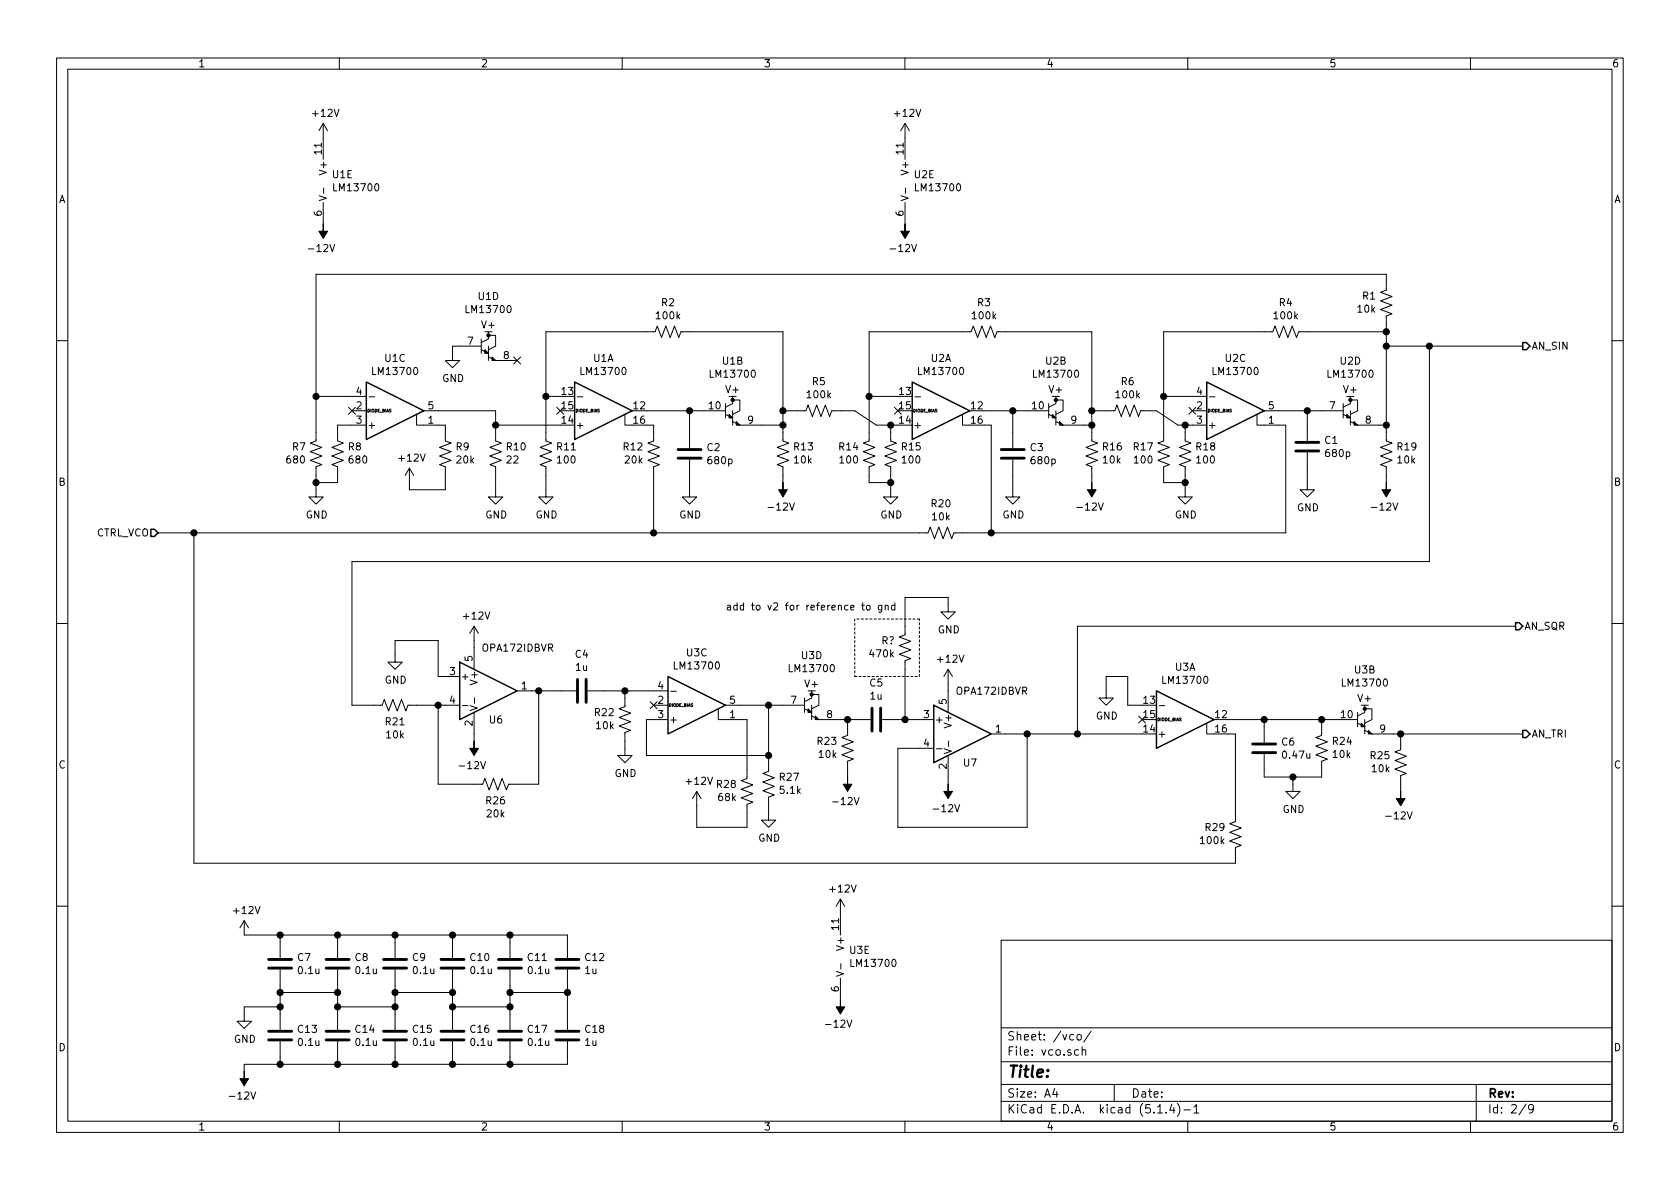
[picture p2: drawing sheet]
EESchema Schematic File Version 4
LIBS:synth-cache
EELAYER 30 0
EELAYER END
$Descr A4 11693 8268
encoding utf-8
Sheet 2 9
Title ""
Date ""
Rev ""
Comp ""
Comment1 ""
Comment2 ""
Comment3 ""
Comment4 ""
$EndDescr
$Comp
L Amplifier_Operational:LM13700 U?
U 1 1
P 4200 2850
AR Path="/5DB6D2AA" Ref="U?"  Part="1" 
AR Path="/5DB65292/5DB6D2AA" Ref="U1"  Part="1" 
F 0 "U1" H 4200 3217 50  0000 C CNN
F 1 "LM13700" H 4200 3126 50  0000 C CNN
F 2 "Package_SO:SOIC-16_3.9x9.9mm_P1.27mm" H 3900 2875 50  0001 C CNN
F 3 "http://www.ti.com/lit/ds/symlink/lm13700.pdf" H 3900 2875 50  0001 C CNN
	1    4200 2850
	1    0    0    -1  
$EndComp
$Comp
L Amplifier_Operational:LM13700 U?
U 2 1
P 5200 2850
AR Path="/5DB6D2B0" Ref="U?"  Part="2" 
AR Path="/5DB65292/5DB6D2B0" Ref="U1"  Part="2" 
F 0 "U1" H 5100 3198 50  0000 C CNN
F 1 "LM13700" H 5100 3107 50  0000 C CNN
F 2 "Package_SO:SOIC-16_3.9x9.9mm_P1.27mm" H 4900 2875 50  0001 C CNN
F 3 "http://www.ti.com/lit/ds/symlink/lm13700.pdf" H 4900 2875 50  0001 C CNN
	2    5200 2850
	1    0    0    -1  
$EndComp
$Comp
L Amplifier_Operational:LM13700 U?
U 3 1
P 2750 2850
AR Path="/5DB6D2B6" Ref="U?"  Part="3" 
AR Path="/5DB65292/5DB6D2B6" Ref="U1"  Part="3" 
F 0 "U1" H 2750 3217 50  0000 C CNN
F 1 "LM13700" H 2750 3126 50  0000 C CNN
F 2 "Package_SO:SOIC-16_3.9x9.9mm_P1.27mm" H 2450 2875 50  0001 C CNN
F 3 "http://www.ti.com/lit/ds/symlink/lm13700.pdf" H 2450 2875 50  0001 C CNN
	3    2750 2850
	1    0    0    -1  
$EndComp
$Comp
L Amplifier_Operational:LM13700 U?
U 5 1
P 2350 1250
AR Path="/5DB6D2C2" Ref="U?"  Part="5" 
AR Path="/5DB65292/5DB6D2C2" Ref="U1"  Part="5" 
F 0 "U1" H 2308 1296 50  0000 L CNN
F 1 "LM13700" H 2308 1205 50  0000 L CNN
F 2 "Package_SO:SOIC-16_3.9x9.9mm_P1.27mm" H 2050 1275 50  0001 C CNN
F 3 "http://www.ti.com/lit/ds/symlink/lm13700.pdf" H 2050 1275 50  0001 C CNN
	5    2350 1250
	1    0    0    -1  
$EndComp
$Comp
L Amplifier_Operational:LM13700 U?
U 1 1
P 6550 2850
AR Path="/5DB71424" Ref="U?"  Part="1" 
AR Path="/5DB65292/5DB71424" Ref="U2"  Part="1" 
F 0 "U2" H 6550 3217 50  0000 C CNN
F 1 "LM13700" H 6550 3126 50  0000 C CNN
F 2 "Package_SO:SOIC-16_3.9x9.9mm_P1.27mm" H 6250 2875 50  0001 C CNN
F 3 "http://www.ti.com/lit/ds/symlink/lm13700.pdf" H 6250 2875 50  0001 C CNN
	1    6550 2850
	1    0    0    -1  
$EndComp
$Comp
L Amplifier_Operational:LM13700 U?
U 2 1
P 7450 2850
AR Path="/5DB7142E" Ref="U?"  Part="2" 
AR Path="/5DB65292/5DB7142E" Ref="U2"  Part="2" 
F 0 "U2" H 7350 3198 50  0000 C CNN
F 1 "LM13700" H 7350 3107 50  0000 C CNN
F 2 "Package_SO:SOIC-16_3.9x9.9mm_P1.27mm" H 7150 2875 50  0001 C CNN
F 3 "http://www.ti.com/lit/ds/symlink/lm13700.pdf" H 7150 2875 50  0001 C CNN
	2    7450 2850
	1    0    0    -1  
$EndComp
$Comp
L Amplifier_Operational:LM13700 U?
U 3 1
P 8600 2850
AR Path="/5DB71438" Ref="U?"  Part="3" 
AR Path="/5DB65292/5DB71438" Ref="U2"  Part="3" 
F 0 "U2" H 8600 3217 50  0000 C CNN
F 1 "LM13700" H 8600 3126 50  0000 C CNN
F 2 "Package_SO:SOIC-16_3.9x9.9mm_P1.27mm" H 8300 2875 50  0001 C CNN
F 3 "http://www.ti.com/lit/ds/symlink/lm13700.pdf" H 8300 2875 50  0001 C CNN
	3    8600 2850
	1    0    0    -1  
$EndComp
$Comp
L Amplifier_Operational:LM13700 U?
U 4 1
P 9500 2850
AR Path="/5DB71442" Ref="U?"  Part="4" 
AR Path="/5DB65292/5DB71442" Ref="U2"  Part="4" 
F 0 "U2" H 9400 3198 50  0000 C CNN
F 1 "LM13700" H 9400 3107 50  0000 C CNN
F 2 "Package_SO:SOIC-16_3.9x9.9mm_P1.27mm" H 9200 2875 50  0001 C CNN
F 3 "http://www.ti.com/lit/ds/symlink/lm13700.pdf" H 9200 2875 50  0001 C CNN
	4    9500 2850
	1    0    0    -1  
$EndComp
$Comp
L Amplifier_Operational:LM13700 U?
U 5 1
P 6400 1250
AR Path="/5DB7144C" Ref="U?"  Part="5" 
AR Path="/5DB65292/5DB7144C" Ref="U2"  Part="5" 
F 0 "U2" H 6358 1296 50  0000 L CNN
F 1 "LM13700" H 6358 1205 50  0000 L CNN
F 2 "Package_SO:SOIC-16_3.9x9.9mm_P1.27mm" H 6100 1275 50  0001 C CNN
F 3 "http://www.ti.com/lit/ds/symlink/lm13700.pdf" H 6100 1275 50  0001 C CNN
	5    6400 1250
	1    0    0    -1  
$EndComp
$Comp
L Device:R_US R7
U 1 1
P 2200 3150
F 0 "R7" H 2133 3104 50  0000 R CNN
F 1 "680" H 2133 3195 50  0000 R CNN
F 2 "Resistor_SMD:R_0603_1608Metric_Pad1.05x0.95mm_HandSolder" V 2240 3140 50  0001 C CNN
F 3 "~" H 2200 3150 50  0001 C CNN
	1    2200 3150
	1    0    0    1   
$EndComp
$Comp
L Device:R_US R8
U 1 1
P 2350 3150
F 0 "R8" H 2282 3104 50  0000 R CNN
F 1 "680" H 2282 3195 50  0000 R CNN
F 2 "Resistor_SMD:R_0603_1608Metric_Pad1.05x0.95mm_HandSolder" V 2390 3140 50  0001 C CNN
F 3 "~" H 2350 3150 50  0001 C CNN
	1    2350 3150
	-1   0    0    1   
$EndComp
$Comp
L power:GND #PWR0109
U 1 1
P 2200 3400
F 0 "#PWR0109" H 2200 3150 50  0001 C CNN
F 1 "GND" H 2205 3227 50  0000 C CNN
F 2 "" H 2200 3400 50  0001 C CNN
F 3 "" H 2200 3400 50  0001 C CNN
	1    2200 3400
	1    0    0    -1  
$EndComp
Wire Wire Line
	2200 3400 2200 3350
Wire Wire Line
	2350 3300 2350 3350
Wire Wire Line
	2350 3350 2200 3350
Connection ~ 2200 3350
Wire Wire Line
	2200 3350 2200 3300
Wire Wire Line
	2350 3000 2350 2950
Wire Wire Line
	2350 2950 2450 2950
Wire Wire Line
	2200 3000 2200 2750
Wire Wire Line
	2200 2750 2450 2750
$Comp
L power:+12V #PWR0110
U 1 1
P 2850 3350
F 0 "#PWR0110" H 2850 3200 50  0001 C CNN
F 1 "+12V" H 2865 3523 50  0000 C CNN
F 2 "" H 2850 3350 50  0001 C CNN
F 3 "" H 2850 3350 50  0001 C CNN
	1    2850 3350
	1    0    0    -1  
$EndComp
$Comp
L power:-12V #PWR0111
U 1 1
P 2250 1550
F 0 "#PWR0111" H 2250 1650 50  0001 C CNN
F 1 "-12V" H 2265 1723 50  0000 C CNN
F 2 "" H 2250 1550 50  0001 C CNN
F 3 "" H 2250 1550 50  0001 C CNN
	1    2250 1550
	-1   0    0    1   
$EndComp
$Comp
L Device:R_US R9
U 1 1
P 3100 3150
F 0 "R9" H 3032 3104 50  0000 R CNN
F 1 "20k" H 3032 3195 50  0000 R CNN
F 2 "Resistor_SMD:R_0603_1608Metric_Pad1.05x0.95mm_HandSolder" V 3140 3140 50  0001 C CNN
F 3 "~" H 3100 3150 50  0001 C CNN
	1    3100 3150
	-1   0    0    1   
$EndComp
Wire Wire Line
	3050 2950 3100 2950
Wire Wire Line
	3100 2950 3100 3000
Wire Wire Line
	3100 3300 3100 3400
Wire Wire Line
	3100 3400 2850 3400
Wire Wire Line
	2850 3400 2850 3350
NoConn ~ 3600 2500
$Comp
L power:+12V #PWR0112
U 1 1
P 2250 950
F 0 "#PWR0112" H 2250 800 50  0001 C CNN
F 1 "+12V" H 2265 1123 50  0000 C CNN
F 2 "" H 2250 950 50  0001 C CNN
F 3 "" H 2250 950 50  0001 C CNN
	1    2250 950 
	1    0    0    -1  
$EndComp
Wire Wire Line
	3050 2850 3450 2850
Wire Wire Line
	3450 2850 3450 2950
Wire Wire Line
	3450 2950 3900 2950
$Comp
L Device:R_US R10
U 1 1
P 3450 3150
F 0 "R10" H 3382 3104 50  0000 R CNN
F 1 "22" H 3382 3195 50  0000 R CNN
F 2 "Resistor_SMD:R_0603_1608Metric_Pad1.05x0.95mm_HandSolder" V 3490 3140 50  0001 C CNN
F 3 "~" H 3450 3150 50  0001 C CNN
	1    3450 3150
	-1   0    0    1   
$EndComp
Wire Wire Line
	3450 3000 3450 2950
Connection ~ 3450 2950
$Comp
L power:GND #PWR0113
U 1 1
P 3450 3400
F 0 "#PWR0113" H 3450 3150 50  0001 C CNN
F 1 "GND" H 3455 3227 50  0000 C CNN
F 2 "" H 3450 3400 50  0001 C CNN
F 3 "" H 3450 3400 50  0001 C CNN
	1    3450 3400
	1    0    0    -1  
$EndComp
Wire Wire Line
	3450 3300 3450 3400
$Comp
L Device:R_US R2
U 1 1
P 4650 2300
F 0 "R2" V 4445 2300 50  0000 C CNN
F 1 "100k" V 4536 2300 50  0000 C CNN
F 2 "Resistor_SMD:R_0603_1608Metric_Pad1.05x0.95mm_HandSolder" V 4690 2290 50  0001 C CNN
F 3 "~" H 4650 2300 50  0001 C CNN
	1    4650 2300
	0    1    1    0   
$EndComp
Wire Wire Line
	4500 2300 3800 2300
Wire Wire Line
	3800 2300 3800 2750
Wire Wire Line
	3800 2750 3900 2750
Wire Wire Line
	3800 2750 3800 3000
Connection ~ 3800 2750
$Comp
L power:GND #PWR0114
U 1 1
P 3800 3400
F 0 "#PWR0114" H 3800 3150 50  0001 C CNN
F 1 "GND" H 3805 3227 50  0000 C CNN
F 2 "" H 3800 3400 50  0001 C CNN
F 3 "" H 3800 3400 50  0001 C CNN
	1    3800 3400
	1    0    0    -1  
$EndComp
Wire Wire Line
	3800 3300 3800 3400
$Comp
L Device:R_US R11
U 1 1
P 3800 3150
F 0 "R11" H 3732 3104 50  0000 R CNN
F 1 "100" H 3732 3195 50  0000 R CNN
F 2 "Resistor_SMD:R_0603_1608Metric_Pad1.05x0.95mm_HandSolder" V 3840 3140 50  0001 C CNN
F 3 "~" H 3800 3150 50  0001 C CNN
	1    3800 3150
	-1   0    0    1   
$EndComp
Text HLabel 1100 3700 0    50   Input ~ 0
CTRL_VCO
Wire Wire Line
	1100 3700 1350 3700
Wire Wire Line
	4550 3700 4550 3300
$Comp
L Device:R_US R12
U 1 1
P 4550 3150
F 0 "R12" H 4482 3104 50  0000 R CNN
F 1 "20k" H 4482 3195 50  0000 R CNN
F 2 "Resistor_SMD:R_0603_1608Metric_Pad1.05x0.95mm_HandSolder" V 4590 3140 50  0001 C CNN
F 3 "~" H 4550 3150 50  0001 C CNN
	1    4550 3150
	1    0    0    1   
$EndComp
Wire Wire Line
	4550 3000 4550 2950
Wire Wire Line
	4550 2950 4500 2950
Wire Wire Line
	4500 2850 4800 2850
$Comp
L Device:C C2
U 1 1
P 4800 3150
F 0 "C2" H 4915 3196 50  0000 L CNN
F 1 "680p" H 4915 3105 50  0000 L CNN
F 2 "Capacitor_SMD:C_0603_1608Metric_Pad1.05x0.95mm_HandSolder" H 4838 3000 50  0001 C CNN
F 3 "~" H 4800 3150 50  0001 C CNN
	1    4800 3150
	1    0    0    -1  
$EndComp
Wire Wire Line
	4800 3000 4800 2850
Connection ~ 4800 2850
Wire Wire Line
	4800 2850 4900 2850
$Comp
L power:GND #PWR0115
U 1 1
P 4800 3400
F 0 "#PWR0115" H 4800 3150 50  0001 C CNN
F 1 "GND" H 4805 3227 50  0000 C CNN
F 2 "" H 4800 3400 50  0001 C CNN
F 3 "" H 4800 3400 50  0001 C CNN
	1    4800 3400
	1    0    0    -1  
$EndComp
Wire Wire Line
	4800 3300 4800 3400
Wire Wire Line
	4800 2300 5450 2300
Wire Wire Line
	5450 2300 5450 2850
Wire Wire Line
	5450 2950 5300 2950
$Comp
L Device:R_US R13
U 1 1
P 5450 3150
F 0 "R13" H 5382 3104 50  0000 R CNN
F 1 "10k" H 5382 3195 50  0000 R CNN
F 2 "Resistor_SMD:R_0603_1608Metric_Pad1.05x0.95mm_HandSolder" V 5490 3140 50  0001 C CNN
F 3 "~" H 5450 3150 50  0001 C CNN
	1    5450 3150
	-1   0    0    1   
$EndComp
$Comp
L power:-12V #PWR0116
U 1 1
P 5450 3350
F 0 "#PWR0116" H 5450 3450 50  0001 C CNN
F 1 "-12V" H 5465 3523 50  0000 C CNN
F 2 "" H 5450 3350 50  0001 C CNN
F 3 "" H 5450 3350 50  0001 C CNN
	1    5450 3350
	-1   0    0    1   
$EndComp
Wire Wire Line
	5450 3000 5450 2950
Connection ~ 5450 2950
Wire Wire Line
	5450 3350 5450 3300
$Comp
L power:GND #PWR0117
U 1 1
P 6200 3400
F 0 "#PWR0117" H 6200 3150 50  0001 C CNN
F 1 "GND" H 6205 3227 50  0000 C CNN
F 2 "" H 6200 3400 50  0001 C CNN
F 3 "" H 6200 3400 50  0001 C CNN
	1    6200 3400
	1    0    0    -1  
$EndComp
Wire Wire Line
	6200 3300 6200 3350
$Comp
L Device:R_US R15
U 1 1
P 6200 3150
F 0 "R15" H 6132 3104 50  0000 R CNN
F 1 "100" H 6132 3195 50  0000 R CNN
F 2 "Resistor_SMD:R_0603_1608Metric_Pad1.05x0.95mm_HandSolder" V 6240 3140 50  0001 C CNN
F 3 "~" H 6200 3150 50  0001 C CNN
	1    6200 3150
	-1   0    0    1   
$EndComp
$Comp
L Device:R_US R14
U 1 1
P 6050 3150
F 0 "R14" H 5983 3104 50  0000 R CNN
F 1 "100" H 5983 3195 50  0000 R CNN
F 2 "Resistor_SMD:R_0603_1608Metric_Pad1.05x0.95mm_HandSolder" V 6090 3140 50  0001 C CNN
F 3 "~" H 6050 3150 50  0001 C CNN
	1    6050 3150
	1    0    0    1   
$EndComp
Wire Wire Line
	6050 3300 6050 3350
Wire Wire Line
	6050 3350 6200 3350
Connection ~ 6200 3350
Wire Wire Line
	6200 3350 6200 3400
$Comp
L Device:R_US R5
U 1 1
P 5700 2850
F 0 "R5" V 5495 2850 50  0000 C CNN
F 1 "100k" V 5586 2850 50  0000 C CNN
F 2 "Resistor_SMD:R_0603_1608Metric_Pad1.05x0.95mm_HandSolder" V 5740 2840 50  0001 C CNN
F 3 "~" H 5700 2850 50  0001 C CNN
	1    5700 2850
	0    1    1    0   
$EndComp
Wire Wire Line
	5550 2850 5450 2850
Connection ~ 5450 2850
Wire Wire Line
	5450 2850 5450 2950
Wire Wire Line
	5850 2850 5950 2850
Wire Wire Line
	5950 2850 6100 2950
Wire Wire Line
	6100 2950 6200 2950
Wire Wire Line
	6050 3000 6050 2750
Wire Wire Line
	6050 2750 6250 2750
$Comp
L Device:R_US R20
U 1 1
P 6550 3700
F 0 "R20" V 6345 3700 50  0000 C CNN
F 1 "10k" V 6436 3700 50  0000 C CNN
F 2 "Resistor_SMD:R_0603_1608Metric_Pad1.05x0.95mm_HandSolder" V 6590 3690 50  0001 C CNN
F 3 "~" H 6550 3700 50  0001 C CNN
	1    6550 3700
	0    1    1    0   
$EndComp
Wire Wire Line
	4550 3700 6400 3700
Connection ~ 4550 3700
Wire Wire Line
	6700 3700 6900 3700
Wire Wire Line
	6900 3700 6900 2950
Wire Wire Line
	6900 2950 6850 2950
$Comp
L Device:R_US R3
U 1 1
P 6850 2300
F 0 "R3" V 6645 2300 50  0000 C CNN
F 1 "100k" V 6736 2300 50  0000 C CNN
F 2 "Resistor_SMD:R_0603_1608Metric_Pad1.05x0.95mm_HandSolder" V 6890 2290 50  0001 C CNN
F 3 "~" H 6850 2300 50  0001 C CNN
	1    6850 2300
	0    1    1    0   
$EndComp
Wire Wire Line
	6700 2300 6050 2300
Wire Wire Line
	6050 2300 6050 2750
Connection ~ 6050 2750
$Comp
L Device:C C3
U 1 1
P 7050 3150
F 0 "C3" H 7165 3196 50  0000 L CNN
F 1 "680p" H 7165 3105 50  0000 L CNN
F 2 "Capacitor_SMD:C_0603_1608Metric_Pad1.05x0.95mm_HandSolder" H 7088 3000 50  0001 C CNN
F 3 "~" H 7050 3150 50  0001 C CNN
	1    7050 3150
	1    0    0    -1  
$EndComp
$Comp
L power:GND #PWR0118
U 1 1
P 7050 3400
F 0 "#PWR0118" H 7050 3150 50  0001 C CNN
F 1 "GND" H 7055 3227 50  0000 C CNN
F 2 "" H 7050 3400 50  0001 C CNN
F 3 "" H 7050 3400 50  0001 C CNN
	1    7050 3400
	1    0    0    -1  
$EndComp
Wire Wire Line
	7050 3300 7050 3400
Wire Wire Line
	6850 2850 7050 2850
Wire Wire Line
	7050 3000 7050 2850
Connection ~ 7050 2850
Wire Wire Line
	7050 2850 7150 2850
$Comp
L Device:R_US R16
U 1 1
P 7600 3150
F 0 "R16" H 7532 3104 50  0000 R CNN
F 1 "10k" H 7532 3195 50  0000 R CNN
F 2 "Resistor_SMD:R_0603_1608Metric_Pad1.05x0.95mm_HandSolder" V 7640 3140 50  0001 C CNN
F 3 "~" H 7600 3150 50  0001 C CNN
	1    7600 3150
	-1   0    0    1   
$EndComp
$Comp
L power:-12V #PWR0119
U 1 1
P 7600 3350
F 0 "#PWR0119" H 7600 3450 50  0001 C CNN
F 1 "-12V" H 7615 3523 50  0000 C CNN
F 2 "" H 7600 3350 50  0001 C CNN
F 3 "" H 7600 3350 50  0001 C CNN
	1    7600 3350
	-1   0    0    1   
$EndComp
Wire Wire Line
	7600 3350 7600 3300
Wire Wire Line
	7550 2950 7600 2950
Wire Wire Line
	7600 2950 7600 3000
Wire Wire Line
	7000 2300 7600 2300
Wire Wire Line
	7600 2300 7600 2850
Connection ~ 7600 2950
$Comp
L power:GND #PWR0120
U 1 1
P 8250 3400
F 0 "#PWR0120" H 8250 3150 50  0001 C CNN
F 1 "GND" H 8255 3227 50  0000 C CNN
F 2 "" H 8250 3400 50  0001 C CNN
F 3 "" H 8250 3400 50  0001 C CNN
	1    8250 3400
	1    0    0    -1  
$EndComp
Wire Wire Line
	8250 3300 8250 3350
$Comp
L Device:R_US R18
U 1 1
P 8250 3150
F 0 "R18" H 8182 3104 50  0000 R CNN
F 1 "100" H 8182 3195 50  0000 R CNN
F 2 "Resistor_SMD:R_0603_1608Metric_Pad1.05x0.95mm_HandSolder" V 8290 3140 50  0001 C CNN
F 3 "~" H 8250 3150 50  0001 C CNN
	1    8250 3150
	-1   0    0    1   
$EndComp
$Comp
L Device:R_US R17
U 1 1
P 8100 3150
F 0 "R17" H 8033 3104 50  0000 R CNN
F 1 "100" H 8033 3195 50  0000 R CNN
F 2 "Resistor_SMD:R_0603_1608Metric_Pad1.05x0.95mm_HandSolder" V 8140 3140 50  0001 C CNN
F 3 "~" H 8100 3150 50  0001 C CNN
	1    8100 3150
	1    0    0    1   
$EndComp
Wire Wire Line
	8100 3300 8100 3350
Wire Wire Line
	8100 3350 8250 3350
Connection ~ 8250 3350
Wire Wire Line
	8250 3350 8250 3400
$Comp
L Device:R_US R6
U 1 1
P 7850 2850
F 0 "R6" V 7645 2850 50  0000 C CNN
F 1 "100k" V 7736 2850 50  0000 C CNN
F 2 "Resistor_SMD:R_0603_1608Metric_Pad1.05x0.95mm_HandSolder" V 7890 2840 50  0001 C CNN
F 3 "~" H 7850 2850 50  0001 C CNN
	1    7850 2850
	0    1    1    0   
$EndComp
Wire Wire Line
	7700 2850 7600 2850
Connection ~ 7600 2850
Wire Wire Line
	7600 2850 7600 2950
Wire Wire Line
	6200 3000 6200 2950
Connection ~ 6200 2950
Wire Wire Line
	6200 2950 6250 2950
Wire Wire Line
	8000 2850 8050 2850
Wire Wire Line
	8050 2850 8200 2950
Wire Wire Line
	8200 2950 8250 2950
Wire Wire Line
	8250 3000 8250 2950
Connection ~ 8250 2950
Wire Wire Line
	8250 2950 8300 2950
Wire Wire Line
	8100 3000 8100 2750
Wire Wire Line
	8100 2750 8300 2750
Wire Wire Line
	6900 3700 8950 3700
Wire Wire Line
	8950 3700 8950 2950
Wire Wire Line
	8950 2950 8900 2950
Connection ~ 6900 3700
$Comp
L Device:R_US R19
U 1 1
P 9650 3150
F 0 "R19" H 9582 3104 50  0000 R CNN
F 1 "10k" H 9582 3195 50  0000 R CNN
F 2 "Resistor_SMD:R_0603_1608Metric_Pad1.05x0.95mm_HandSolder" V 9690 3140 50  0001 C CNN
F 3 "~" H 9650 3150 50  0001 C CNN
	1    9650 3150
	-1   0    0    1   
$EndComp
$Comp
L power:-12V #PWR0121
U 1 1
P 9650 3350
F 0 "#PWR0121" H 9650 3450 50  0001 C CNN
F 1 "-12V" H 9665 3523 50  0000 C CNN
F 2 "" H 9650 3350 50  0001 C CNN
F 3 "" H 9650 3350 50  0001 C CNN
	1    9650 3350
	-1   0    0    1   
$EndComp
Wire Wire Line
	9650 3350 9650 3300
$Comp
L Device:C C1
U 1 1
P 9100 3100
F 0 "C1" H 9215 3146 50  0000 L CNN
F 1 "680p" H 9215 3055 50  0000 L CNN
F 2 "Capacitor_SMD:C_0603_1608Metric_Pad1.05x0.95mm_HandSolder" H 9138 2950 50  0001 C CNN
F 3 "~" H 9100 3100 50  0001 C CNN
	1    9100 3100
	1    0    0    -1  
$EndComp
$Comp
L power:GND #PWR0122
U 1 1
P 9100 3350
F 0 "#PWR0122" H 9100 3100 50  0001 C CNN
F 1 "GND" H 9105 3177 50  0000 C CNN
F 2 "" H 9100 3350 50  0001 C CNN
F 3 "" H 9100 3350 50  0001 C CNN
	1    9100 3350
	1    0    0    -1  
$EndComp
Wire Wire Line
	9100 3250 9100 3350
Wire Wire Line
	8900 2850 9100 2850
Connection ~ 9100 2850
Wire Wire Line
	9100 2850 9200 2850
Wire Wire Line
	9100 2850 9100 2950
Wire Wire Line
	9650 3000 9650 2950
Wire Wire Line
	9650 2950 9600 2950
$Comp
L Device:R_US R4
U 1 1
P 8950 2300
F 0 "R4" V 8745 2300 50  0000 C CNN
F 1 "100k" V 8836 2300 50  0000 C CNN
F 2 "Resistor_SMD:R_0603_1608Metric_Pad1.05x0.95mm_HandSolder" V 8990 2290 50  0001 C CNN
F 3 "~" H 8950 2300 50  0001 C CNN
	1    8950 2300
	0    1    1    0   
$EndComp
Wire Wire Line
	8100 2750 8100 2300
Wire Wire Line
	8100 2300 8800 2300
Connection ~ 8100 2750
Wire Wire Line
	9100 2300 9650 2300
Wire Wire Line
	9650 2300 9650 2400
Connection ~ 9650 2950
Connection ~ 2200 2750
$Comp
L Device:R_US R1
U 1 1
P 9650 2100
F 0 "R1" H 9582 2054 50  0000 R CNN
F 1 "10k" H 9582 2145 50  0000 R CNN
F 2 "Resistor_SMD:R_0603_1608Metric_Pad1.05x0.95mm_HandSolder" V 9690 2090 50  0001 C CNN
F 3 "~" H 9650 2100 50  0001 C CNN
	1    9650 2100
	1    0    0    1   
$EndComp
$Comp
L power:+12V #PWR0123
U 1 1
P 6300 950
F 0 "#PWR0123" H 6300 800 50  0001 C CNN
F 1 "+12V" H 6315 1123 50  0000 C CNN
F 2 "" H 6300 950 50  0001 C CNN
F 3 "" H 6300 950 50  0001 C CNN
	1    6300 950 
	1    0    0    -1  
$EndComp
$Comp
L power:-12V #PWR0124
U 1 1
P 6300 1550
F 0 "#PWR0124" H 6300 1650 50  0001 C CNN
F 1 "-12V" H 6315 1723 50  0000 C CNN
F 2 "" H 6300 1550 50  0001 C CNN
F 3 "" H 6300 1550 50  0001 C CNN
	1    6300 1550
	-1   0    0    1   
$EndComp
Text HLabel 10600 2400 2    50   Output ~ 0
AN_SIN
Wire Wire Line
	9650 2250 9650 2300
Connection ~ 9650 2300
Wire Wire Line
	9650 1950 9650 1900
Wire Wire Line
	9650 1900 2200 1900
Wire Wire Line
	2200 1900 2200 2750
$Comp
L Amplifier_Operational:LM13700 U?
U 4 1
P 3500 2400
AR Path="/5DB6D2BC" Ref="U?"  Part="4" 
AR Path="/5DB65292/5DB6D2BC" Ref="U1"  Part="4" 
F 0 "U1" H 3400 2748 50  0000 C CNN
F 1 "LM13700" H 3400 2657 50  0000 C CNN
F 2 "Package_SO:SOIC-16_3.9x9.9mm_P1.27mm" H 3200 2425 50  0001 C CNN
F 3 "http://www.ti.com/lit/ds/symlink/lm13700.pdf" H 3200 2425 50  0001 C CNN
	4    3500 2400
	1    0    0    -1  
$EndComp
$Comp
L power:GND #PWR0125
U 1 1
P 3150 2450
F 0 "#PWR0125" H 3150 2200 50  0001 C CNN
F 1 "GND" H 3155 2277 50  0000 C CNN
F 2 "" H 3150 2450 50  0001 C CNN
F 3 "" H 3150 2450 50  0001 C CNN
	1    3150 2450
	1    0    0    -1  
$EndComp
Wire Wire Line
	3200 2400 3150 2400
Wire Wire Line
	3150 2400 3150 2450
Connection ~ 9650 2400
Wire Wire Line
	9650 2400 9650 2950
Wire Wire Line
	9950 2400 9950 3900
Wire Wire Line
	9950 3900 2450 3900
Wire Wire Line
	2450 3900 2450 4900
Wire Wire Line
	9950 2400 9650 2400
$Comp
L opa172idbvr:OPA172IDBVR U6
U 1 1
P 3400 4800
F 0 "U6" H 3400 4600 50  0000 L CNN
F 1 "OPA172IDBVR" H 3350 5100 50  0000 L CNN
F 2 "Package_TO_SOT_SMD:SOT-23-5" H 3300 4600 50  0001 L CNN
F 3 "http://ww1.microchip.com/downloads/en/DeviceDoc/22141b.pdf" H 3400 5000 50  0001 C CNN
	1    3400 4800
	1    0    0    -1  
$EndComp
Wire Wire Line
	3100 4900 3050 4900
$Comp
L power:-12V #PWR0126
U 1 1
P 3300 5150
F 0 "#PWR0126" H 3300 5250 50  0001 C CNN
F 1 "-12V" H 3315 5323 50  0000 C CNN
F 2 "" H 3300 5150 50  0001 C CNN
F 3 "" H 3300 5150 50  0001 C CNN
	1    3300 5150
	-1   0    0    1   
$EndComp
Wire Wire Line
	3300 5100 3300 5150
$Comp
L power:+12V #PWR0127
U 1 1
P 3300 4450
F 0 "#PWR0127" H 3300 4300 50  0001 C CNN
F 1 "+12V" H 3315 4623 50  0000 C CNN
F 2 "" H 3300 4450 50  0001 C CNN
F 3 "" H 3300 4450 50  0001 C CNN
	1    3300 4450
	1    0    0    -1  
$EndComp
Wire Wire Line
	3300 4500 3300 4450
Wire Wire Line
	3700 4800 3750 4800
$Comp
L Device:R_US R21
U 1 1
P 2750 4900
F 0 "R21" V 2863 4900 50  0000 C CNN
F 1 "10k" V 2954 4900 50  0000 C CNN
F 2 "Resistor_SMD:R_0603_1608Metric_Pad1.05x0.95mm_HandSolder" V 2790 4890 50  0001 C CNN
F 3 "~" H 2750 4900 50  0001 C CNN
	1    2750 4900
	0    1    1    0   
$EndComp
$Comp
L Device:R_US R26
U 1 1
P 3450 5450
F 0 "R26" V 3563 5450 50  0000 C CNN
F 1 "20k" V 3654 5450 50  0000 C CNN
F 2 "Resistor_SMD:R_0603_1608Metric_Pad1.05x0.95mm_HandSolder" V 3490 5440 50  0001 C CNN
F 3 "~" H 3450 5450 50  0001 C CNN
	1    3450 5450
	0    1    1    0   
$EndComp
Wire Wire Line
	2450 4900 2600 4900
Wire Wire Line
	3050 4900 3050 5450
Wire Wire Line
	3050 5450 3300 5450
Wire Wire Line
	3750 5450 3750 4800
Wire Wire Line
	2900 4900 3050 4900
Connection ~ 3050 4900
Wire Wire Line
	3600 5450 3750 5450
$Comp
L power:GND #PWR0128
U 1 1
P 2750 4550
F 0 "#PWR0128" H 2750 4300 50  0001 C CNN
F 1 "GND" H 2755 4377 50  0000 C CNN
F 2 "" H 2750 4550 50  0001 C CNN
F 3 "" H 2750 4550 50  0001 C CNN
	1    2750 4550
	1    0    0    -1  
$EndComp
Wire Wire Line
	2750 4550 2750 4450
Wire Wire Line
	2750 4450 3050 4450
Wire Wire Line
	3050 4450 3050 4700
Wire Wire Line
	3050 4700 3100 4700
Wire Wire Line
	10600 2400 9950 2400
Connection ~ 9950 2400
$Comp
L Amplifier_Operational:LM13700 U?
U 1 1
P 8250 5000
AR Path="/5DD5526A" Ref="U?"  Part="1" 
AR Path="/5DB65292/5DD5526A" Ref="U3"  Part="1" 
F 0 "U3" H 8250 5367 50  0000 C CNN
F 1 "LM13700" H 8250 5276 50  0000 C CNN
F 2 "Package_SO:SOIC-16_3.9x9.9mm_P1.27mm" H 7950 5025 50  0001 C CNN
F 3 "http://www.ti.com/lit/ds/symlink/lm13700.pdf" H 7950 5025 50  0001 C CNN
	1    8250 5000
	1    0    0    -1  
$EndComp
$Comp
L Amplifier_Operational:LM13700 U?
U 2 1
P 9600 5000
AR Path="/5DD55274" Ref="U?"  Part="2" 
AR Path="/5DB65292/5DD55274" Ref="U3"  Part="2" 
F 0 "U3" H 9500 5348 50  0000 C CNN
F 1 "LM13700" H 9500 5257 50  0000 C CNN
F 2 "Package_SO:SOIC-16_3.9x9.9mm_P1.27mm" H 9300 5025 50  0001 C CNN
F 3 "http://www.ti.com/lit/ds/symlink/lm13700.pdf" H 9300 5025 50  0001 C CNN
	2    9600 5000
	1    0    0    -1  
$EndComp
$Comp
L Amplifier_Operational:LM13700 U?
U 3 1
P 4850 4900
AR Path="/5DD5527E" Ref="U?"  Part="3" 
AR Path="/5DB65292/5DD5527E" Ref="U3"  Part="3" 
F 0 "U3" H 4850 5267 50  0000 C CNN
F 1 "LM13700" H 4850 5176 50  0000 C CNN
F 2 "Package_SO:SOIC-16_3.9x9.9mm_P1.27mm" H 4550 4925 50  0001 C CNN
F 3 "http://www.ti.com/lit/ds/symlink/lm13700.pdf" H 4550 4925 50  0001 C CNN
	3    4850 4900
	1    0    0    -1  
$EndComp
$Comp
L Amplifier_Operational:LM13700 U?
U 4 1
P 5750 4900
AR Path="/5DD5530A" Ref="U?"  Part="4" 
AR Path="/5DB65292/5DD5530A" Ref="U3"  Part="4" 
F 0 "U3" H 5650 5248 50  0000 C CNN
F 1 "LM13700" H 5650 5157 50  0000 C CNN
F 2 "Package_SO:SOIC-16_3.9x9.9mm_P1.27mm" H 5450 4925 50  0001 C CNN
F 3 "http://www.ti.com/lit/ds/symlink/lm13700.pdf" H 5450 4925 50  0001 C CNN
	4    5750 4900
	1    0    0    -1  
$EndComp
$Comp
L Amplifier_Operational:LM13700 U?
U 5 1
P 5950 6650
AR Path="/5DD98F10" Ref="U?"  Part="5" 
AR Path="/5DB65292/5DD98F10" Ref="U3"  Part="5" 
F 0 "U3" H 5908 6696 50  0000 L CNN
F 1 "LM13700" H 5908 6605 50  0000 L CNN
F 2 "Package_SO:SOIC-16_3.9x9.9mm_P1.27mm" H 5650 6675 50  0001 C CNN
F 3 "http://www.ti.com/lit/ds/symlink/lm13700.pdf" H 5650 6675 50  0001 C CNN
	5    5950 6650
	1    0    0    -1  
$EndComp
$Comp
L power:+12V #PWR0129
U 1 1
P 5850 6350
F 0 "#PWR0129" H 5850 6200 50  0001 C CNN
F 1 "+12V" H 5865 6523 50  0000 C CNN
F 2 "" H 5850 6350 50  0001 C CNN
F 3 "" H 5850 6350 50  0001 C CNN
	1    5850 6350
	1    0    0    -1  
$EndComp
$Comp
L power:-12V #PWR0130
U 1 1
P 5850 6950
F 0 "#PWR0130" H 5850 7050 50  0001 C CNN
F 1 "-12V" H 5865 7123 50  0000 C CNN
F 2 "" H 5850 6950 50  0001 C CNN
F 3 "" H 5850 6950 50  0001 C CNN
	1    5850 6950
	-1   0    0    1   
$EndComp
$Comp
L Device:R_US R22
U 1 1
P 4350 5000
F 0 "R22" H 4282 4954 50  0000 R CNN
F 1 "10k" H 4282 5045 50  0000 R CNN
F 2 "Resistor_SMD:R_0603_1608Metric_Pad1.05x0.95mm_HandSolder" V 4390 4990 50  0001 C CNN
F 3 "~" H 4350 5000 50  0001 C CNN
	1    4350 5000
	1    0    0    1   
$EndComp
Wire Wire Line
	4550 4800 4350 4800
Wire Wire Line
	4350 4800 4350 4850
$Comp
L power:GND #PWR0131
U 1 1
P 4350 5200
F 0 "#PWR0131" H 4350 4950 50  0001 C CNN
F 1 "GND" H 4355 5027 50  0000 C CNN
F 2 "" H 4350 5200 50  0001 C CNN
F 3 "" H 4350 5200 50  0001 C CNN
	1    4350 5200
	1    0    0    -1  
$EndComp
Wire Wire Line
	4350 5150 4350 5200
Wire Wire Line
	4550 5000 4500 5000
Wire Wire Line
	4500 5000 4500 5250
Wire Wire Line
	4500 5250 5350 5250
Wire Wire Line
	5350 5250 5350 4900
Wire Wire Line
	5350 4900 5150 4900
Wire Wire Line
	5450 4900 5350 4900
Connection ~ 5350 4900
$Comp
L power:GND #PWR0132
U 1 1
P 5350 5650
F 0 "#PWR0132" H 5350 5400 50  0001 C CNN
F 1 "GND" H 5355 5477 50  0000 C CNN
F 2 "" H 5350 5650 50  0001 C CNN
F 3 "" H 5350 5650 50  0001 C CNN
	1    5350 5650
	1    0    0    -1  
$EndComp
Wire Wire Line
	5350 5600 5350 5650
Wire Wire Line
	5350 5300 5350 5250
Connection ~ 5350 5250
Wire Wire Line
	1350 3700 1350 6000
Connection ~ 1350 3700
Wire Wire Line
	1350 3700 4550 3700
$Comp
L Device:R_US R28
U 1 1
P 5200 5500
F 0 "R28" H 5132 5454 50  0000 R CNN
F 1 "68k" H 5132 5545 50  0000 R CNN
F 2 "Resistor_SMD:R_0603_1608Metric_Pad1.05x0.95mm_HandSolder" V 5240 5490 50  0001 C CNN
F 3 "~" H 5200 5500 50  0001 C CNN
	1    5200 5500
	1    0    0    1   
$EndComp
Wire Wire Line
	5200 5350 5200 5000
Wire Wire Line
	5200 5000 5150 5000
$Comp
L Device:R_US R23
U 1 1
P 5900 5200
F 0 "R23" H 5832 5154 50  0000 R CNN
F 1 "10k" H 5832 5245 50  0000 R CNN
F 2 "Resistor_SMD:R_0603_1608Metric_Pad1.05x0.95mm_HandSolder" V 5940 5190 50  0001 C CNN
F 3 "~" H 5900 5200 50  0001 C CNN
	1    5900 5200
	1    0    0    1   
$EndComp
$Comp
L power:-12V #PWR0133
U 1 1
P 5900 5400
F 0 "#PWR0133" H 5900 5500 50  0001 C CNN
F 1 "-12V" H 5915 5573 50  0000 C CNN
F 2 "" H 5900 5400 50  0001 C CNN
F 3 "" H 5900 5400 50  0001 C CNN
	1    5900 5400
	-1   0    0    1   
$EndComp
Wire Wire Line
	5900 5400 5900 5350
Wire Wire Line
	5900 5050 5900 5000
Wire Wire Line
	5900 5000 5850 5000
$Comp
L Device:C C5
U 1 1
P 6100 5000
F 0 "C5" V 6352 5000 50  0000 C CNN
F 1 "1u" V 6261 5000 50  0000 C CNN
F 2 "Capacitor_SMD:C_0603_1608Metric_Pad1.05x0.95mm_HandSolder" H 6138 4850 50  0001 C CNN
F 3 "~" H 6100 5000 50  0001 C CNN
	1    6100 5000
	0    -1   -1   0   
$EndComp
Wire Wire Line
	5950 5000 5900 5000
Connection ~ 5900 5000
Wire Wire Line
	7500 5100 7500 4350
Wire Wire Line
	7500 4350 10550 4350
Wire Wire Line
	7500 5100 7950 5100
Text HLabel 10550 4350 2    50   Output ~ 0
AN_SQR
$Comp
L Device:R_US R29
U 1 1
P 8600 5800
F 0 "R29" H 8533 5754 50  0000 R CNN
F 1 "100k" H 8533 5845 50  0000 R CNN
F 2 "Resistor_SMD:R_0603_1608Metric_Pad1.05x0.95mm_HandSolder" V 8640 5790 50  0001 C CNN
F 3 "~" H 8600 5800 50  0001 C CNN
	1    8600 5800
	1    0    0    1   
$EndComp
Wire Wire Line
	8600 5650 8600 5100
Wire Wire Line
	8600 6000 8600 5950
Wire Wire Line
	8600 5100 8550 5100
$Comp
L power:GND #PWR0134
U 1 1
P 7700 4800
F 0 "#PWR0134" H 7700 4550 50  0001 C CNN
F 1 "GND" H 7705 4627 50  0000 C CNN
F 2 "" H 7700 4800 50  0001 C CNN
F 3 "" H 7700 4800 50  0001 C CNN
	1    7700 4800
	1    0    0    -1  
$EndComp
Wire Wire Line
	7700 4800 7700 4700
Wire Wire Line
	7700 4700 7850 4700
Wire Wire Line
	7850 4700 7850 4900
Wire Wire Line
	7850 4900 7950 4900
$Comp
L Device:C C6
U 1 1
P 8800 5200
F 0 "C6" H 8915 5246 50  0000 L CNN
F 1 "0.47u" H 8915 5155 50  0000 L CNN
F 2 "Capacitor_SMD:C_0603_1608Metric_Pad1.05x0.95mm_HandSolder" H 8838 5050 50  0001 C CNN
F 3 "~" H 8800 5200 50  0001 C CNN
	1    8800 5200
	1    0    0    -1  
$EndComp
$Comp
L power:GND #PWR0135
U 1 1
P 9000 5450
F 0 "#PWR0135" H 9000 5200 50  0001 C CNN
F 1 "GND" H 9005 5277 50  0000 C CNN
F 2 "" H 9000 5450 50  0001 C CNN
F 3 "" H 9000 5450 50  0001 C CNN
	1    9000 5450
	1    0    0    -1  
$EndComp
Wire Wire Line
	8550 5000 8800 5000
Wire Wire Line
	8800 5050 8800 5000
Connection ~ 8800 5000
Wire Wire Line
	8800 5000 9200 5000
$Comp
L Device:R_US R25
U 1 1
P 9750 5300
F 0 "R25" H 9682 5254 50  0000 R CNN
F 1 "10k" H 9682 5345 50  0000 R CNN
F 2 "Resistor_SMD:R_0603_1608Metric_Pad1.05x0.95mm_HandSolder" V 9790 5290 50  0001 C CNN
F 3 "~" H 9750 5300 50  0001 C CNN
	1    9750 5300
	1    0    0    1   
$EndComp
$Comp
L power:-12V #PWR0136
U 1 1
P 9750 5500
F 0 "#PWR0136" H 9750 5600 50  0001 C CNN
F 1 "-12V" H 9765 5673 50  0000 C CNN
F 2 "" H 9750 5500 50  0001 C CNN
F 3 "" H 9750 5500 50  0001 C CNN
	1    9750 5500
	-1   0    0    1   
$EndComp
Wire Wire Line
	9750 5500 9750 5450
Wire Wire Line
	9700 5100 9750 5100
Wire Wire Line
	9750 5100 9750 5150
Wire Wire Line
	9750 5100 10600 5100
Connection ~ 9750 5100
Text HLabel 10600 5100 2    50   Output ~ 0
AN_TRI
$Comp
L Device:R_US R24
U 1 1
P 9200 5200
F 0 "R24" H 9268 5154 50  0000 L CNN
F 1 "10k" H 9268 5245 50  0000 L CNN
F 2 "Resistor_SMD:R_0603_1608Metric_Pad1.05x0.95mm_HandSolder" V 9240 5190 50  0001 C CNN
F 3 "~" H 9200 5200 50  0001 C CNN
	1    9200 5200
	1    0    0    1   
$EndComp
Wire Wire Line
	9200 5050 9200 5000
Connection ~ 9200 5000
Wire Wire Line
	9200 5000 9300 5000
Wire Wire Line
	9200 5350 9200 5400
Wire Wire Line
	9200 5400 9000 5400
Wire Wire Line
	9000 5400 9000 5450
Wire Wire Line
	8800 5350 8800 5400
Wire Wire Line
	8800 5400 9000 5400
Connection ~ 9000 5400
$Comp
L opa172idbvr:OPA172IDBVR U7
U 1 1
P 6700 5100
F 0 "U7" H 6700 4900 50  0000 L CNN
F 1 "OPA172IDBVR" H 6650 5400 50  0000 L CNN
F 2 "Package_TO_SOT_SMD:SOT-23-5" H 6600 4900 50  0001 L CNN
F 3 "http://ww1.microchip.com/downloads/en/DeviceDoc/22141b.pdf" H 6700 5300 50  0001 C CNN
	1    6700 5100
	1    0    0    -1  
$EndComp
$Comp
L power:-12V #PWR0137
U 1 1
P 6600 5450
F 0 "#PWR0137" H 6600 5550 50  0001 C CNN
F 1 "-12V" H 6615 5623 50  0000 C CNN
F 2 "" H 6600 5450 50  0001 C CNN
F 3 "" H 6600 5450 50  0001 C CNN
	1    6600 5450
	-1   0    0    1   
$EndComp
Wire Wire Line
	6600 5400 6600 5450
$Comp
L power:+12V #PWR0138
U 1 1
P 6600 4750
F 0 "#PWR0138" H 6600 4600 50  0001 C CNN
F 1 "+12V" H 6615 4923 50  0000 C CNN
F 2 "" H 6600 4750 50  0001 C CNN
F 3 "" H 6600 4750 50  0001 C CNN
	1    6600 4750
	1    0    0    -1  
$EndComp
Wire Wire Line
	6600 4800 6600 4750
Wire Wire Line
	6250 5000 6300 5000
Wire Wire Line
	6250 5200 6250 5750
Wire Wire Line
	6250 5750 7150 5750
Wire Wire Line
	7150 5750 7150 5100
Wire Wire Line
	6250 5200 6400 5200
Wire Wire Line
	7000 5100 7150 5100
Wire Wire Line
	7150 5100 7500 5100
Connection ~ 7150 5100
Connection ~ 7500 5100
$Comp
L Device:C C4
U 1 1
P 4050 4800
F 0 "C4" V 4302 4800 50  0000 C CNN
F 1 "1u" V 4211 4800 50  0000 C CNN
F 2 "Capacitor_SMD:C_0603_1608Metric_Pad1.05x0.95mm_HandSolder" H 4088 4650 50  0001 C CNN
F 3 "~" H 4050 4800 50  0001 C CNN
	1    4050 4800
	0    -1   -1   0   
$EndComp
Wire Wire Line
	3900 4800 3750 4800
Connection ~ 3750 4800
Wire Wire Line
	4200 4800 4350 4800
Connection ~ 4350 4800
Wire Wire Line
	1350 6000 8600 6000
$Comp
L power:+12V #PWR0139
U 1 1
P 4850 5600
F 0 "#PWR0139" H 4850 5450 50  0001 C CNN
F 1 "+12V" H 4865 5773 50  0000 C CNN
F 2 "" H 4850 5600 50  0001 C CNN
F 3 "" H 4850 5600 50  0001 C CNN
	1    4850 5600
	1    0    0    -1  
$EndComp
Wire Wire Line
	4850 5600 4850 5750
Wire Wire Line
	4850 5750 5200 5750
Wire Wire Line
	5200 5750 5200 5650
$Comp
L Device:R_US R27
U 1 1
P 5350 5450
F 0 "R27" H 5418 5404 50  0000 L CNN
F 1 "5.1k" H 5418 5495 50  0000 L CNN
F 2 "Resistor_SMD:R_0603_1608Metric_Pad1.05x0.95mm_HandSolder" V 5390 5440 50  0001 C CNN
F 3 "~" H 5350 5450 50  0001 C CNN
	1    5350 5450
	1    0    0    1   
$EndComp
$Comp
L Device:C C7
U 1 1
P 1950 6700
F 0 "C7" H 2065 6746 50  0000 L CNN
F 1 "0.1u" H 2065 6655 50  0000 L CNN
F 2 "Capacitor_SMD:C_0603_1608Metric_Pad1.05x0.95mm_HandSolder" H 1988 6550 50  0001 C CNN
F 3 "~" H 1950 6700 50  0001 C CNN
	1    1950 6700
	1    0    0    -1  
$EndComp
$Comp
L Device:C C13
U 1 1
P 1950 7200
F 0 "C13" H 2065 7246 50  0000 L CNN
F 1 "0.1u" H 2065 7155 50  0000 L CNN
F 2 "Capacitor_SMD:C_0603_1608Metric_Pad1.05x0.95mm_HandSolder" H 1988 7050 50  0001 C CNN
F 3 "~" H 1950 7200 50  0001 C CNN
	1    1950 7200
	1    0    0    -1  
$EndComp
$Comp
L power:GND #PWR0140
U 1 1
P 1700 7050
F 0 "#PWR0140" H 1700 6800 50  0001 C CNN
F 1 "GND" H 1705 6877 50  0000 C CNN
F 2 "" H 1700 7050 50  0001 C CNN
F 3 "" H 1700 7050 50  0001 C CNN
	1    1700 7050
	1    0    0    -1  
$EndComp
$Comp
L power:+12V #PWR0141
U 1 1
P 1700 6500
F 0 "#PWR0141" H 1700 6350 50  0001 C CNN
F 1 "+12V" H 1715 6673 50  0000 C CNN
F 2 "" H 1700 6500 50  0001 C CNN
F 3 "" H 1700 6500 50  0001 C CNN
	1    1700 6500
	1    0    0    -1  
$EndComp
$Comp
L power:-12V #PWR0142
U 1 1
P 1700 7450
F 0 "#PWR0142" H 1700 7550 50  0001 C CNN
F 1 "-12V" H 1715 7623 50  0000 C CNN
F 2 "" H 1700 7450 50  0001 C CNN
F 3 "" H 1700 7450 50  0001 C CNN
	1    1700 7450
	-1   0    0    1   
$EndComp
Wire Wire Line
	1700 6500 1950 6500
Wire Wire Line
	1950 6500 1950 6550
Wire Wire Line
	1700 7050 1700 7000
Wire Wire Line
	1700 7000 1950 7000
Wire Wire Line
	1950 7000 1950 6900
Wire Wire Line
	1950 7050 1950 7000
Connection ~ 1950 7000
Wire Wire Line
	1700 7450 1700 7400
Wire Wire Line
	1700 7400 1950 7400
Wire Wire Line
	1950 7400 1950 7350
$Comp
L Device:C C14
U 1 1
P 2350 7200
F 0 "C14" H 2465 7246 50  0000 L CNN
F 1 "0.1u" H 2465 7155 50  0000 L CNN
F 2 "Capacitor_SMD:C_0603_1608Metric_Pad1.05x0.95mm_HandSolder" H 2388 7050 50  0001 C CNN
F 3 "~" H 2350 7200 50  0001 C CNN
	1    2350 7200
	1    0    0    -1  
$EndComp
$Comp
L Device:C C8
U 1 1
P 2350 6700
F 0 "C8" H 2465 6746 50  0000 L CNN
F 1 "0.1u" H 2465 6655 50  0000 L CNN
F 2 "Capacitor_SMD:C_0603_1608Metric_Pad1.05x0.95mm_HandSolder" H 2388 6550 50  0001 C CNN
F 3 "~" H 2350 6700 50  0001 C CNN
	1    2350 6700
	1    0    0    -1  
$EndComp
Wire Wire Line
	2350 6550 2350 6500
Wire Wire Line
	2350 6500 1950 6500
Connection ~ 1950 6500
Wire Wire Line
	2350 7350 2350 7400
Wire Wire Line
	2350 7400 1950 7400
Connection ~ 1950 7400
Wire Wire Line
	2350 6850 2350 6900
Wire Wire Line
	1950 6900 2350 6900
Connection ~ 1950 6900
Wire Wire Line
	1950 6900 1950 6850
Connection ~ 2350 6900
Wire Wire Line
	2350 6900 2350 7000
$Comp
L Device:C C9
U 1 1
P 2750 6700
F 0 "C9" H 2865 6746 50  0000 L CNN
F 1 "0.1u" H 2865 6655 50  0000 L CNN
F 2 "Capacitor_SMD:C_0603_1608Metric_Pad1.05x0.95mm_HandSolder" H 2788 6550 50  0001 C CNN
F 3 "~" H 2750 6700 50  0001 C CNN
	1    2750 6700
	1    0    0    -1  
$EndComp
$Comp
L Device:C C15
U 1 1
P 2750 7200
F 0 "C15" H 2865 7246 50  0000 L CNN
F 1 "0.1u" H 2865 7155 50  0000 L CNN
F 2 "Capacitor_SMD:C_0603_1608Metric_Pad1.05x0.95mm_HandSolder" H 2788 7050 50  0001 C CNN
F 3 "~" H 2750 7200 50  0001 C CNN
	1    2750 7200
	1    0    0    -1  
$EndComp
Wire Wire Line
	2350 6500 2750 6500
Wire Wire Line
	2750 6500 2750 6550
Wire Wire Line
	2350 7000 2750 7000
Wire Wire Line
	2750 7000 2750 6900
Wire Wire Line
	2750 7050 2750 7000
Connection ~ 2750 7000
Wire Wire Line
	2350 7400 2750 7400
Wire Wire Line
	2750 7400 2750 7350
$Comp
L Device:C C16
U 1 1
P 3150 7200
F 0 "C16" H 3265 7246 50  0000 L CNN
F 1 "0.1u" H 3265 7155 50  0000 L CNN
F 2 "Capacitor_SMD:C_0603_1608Metric_Pad1.05x0.95mm_HandSolder" H 3188 7050 50  0001 C CNN
F 3 "~" H 3150 7200 50  0001 C CNN
	1    3150 7200
	1    0    0    -1  
$EndComp
$Comp
L Device:C C10
U 1 1
P 3150 6700
F 0 "C10" H 3265 6746 50  0000 L CNN
F 1 "0.1u" H 3265 6655 50  0000 L CNN
F 2 "Capacitor_SMD:C_0603_1608Metric_Pad1.05x0.95mm_HandSolder" H 3188 6550 50  0001 C CNN
F 3 "~" H 3150 6700 50  0001 C CNN
	1    3150 6700
	1    0    0    -1  
$EndComp
Wire Wire Line
	3150 6550 3150 6500
Wire Wire Line
	3150 6500 2750 6500
Connection ~ 2750 6500
Wire Wire Line
	3150 7350 3150 7400
Wire Wire Line
	3150 7400 2750 7400
Connection ~ 2750 7400
Wire Wire Line
	3150 6850 3150 6900
Wire Wire Line
	2750 6900 3150 6900
Connection ~ 2750 6900
Wire Wire Line
	2750 6900 2750 6850
Connection ~ 3150 6900
Wire Wire Line
	3150 6900 3150 7000
Connection ~ 2350 6500
Connection ~ 2350 7000
Wire Wire Line
	2350 7000 2350 7050
Connection ~ 2350 7400
$Comp
L Device:C C17
U 1 1
P 3550 7200
F 0 "C17" H 3665 7246 50  0000 L CNN
F 1 "0.1u" H 3665 7155 50  0000 L CNN
F 2 "Capacitor_SMD:C_0603_1608Metric_Pad1.05x0.95mm_HandSolder" H 3588 7050 50  0001 C CNN
F 3 "~" H 3550 7200 50  0001 C CNN
	1    3550 7200
	1    0    0    -1  
$EndComp
$Comp
L Device:C C11
U 1 1
P 3550 6700
F 0 "C11" H 3665 6746 50  0000 L CNN
F 1 "0.1u" H 3665 6655 50  0000 L CNN
F 2 "Capacitor_SMD:C_0603_1608Metric_Pad1.05x0.95mm_HandSolder" H 3588 6550 50  0001 C CNN
F 3 "~" H 3550 6700 50  0001 C CNN
	1    3550 6700
	1    0    0    -1  
$EndComp
Wire Wire Line
	3550 6550 3550 6500
Wire Wire Line
	3550 7350 3550 7400
Wire Wire Line
	3550 6850 3550 6900
Connection ~ 3150 6500
Wire Wire Line
	3150 6500 3550 6500
Wire Wire Line
	3550 7400 3150 7400
Connection ~ 3150 7400
Connection ~ 3150 7000
Wire Wire Line
	3150 7000 3150 7050
Wire Wire Line
	3150 7000 3550 7000
Connection ~ 3550 7000
Wire Wire Line
	3550 7000 3550 7050
$Comp
L Device:C C18
U 1 1
P 3950 7200
F 0 "C18" H 4065 7246 50  0000 L CNN
F 1 "1u" H 4065 7155 50  0000 L CNN
F 2 "Capacitor_SMD:C_0603_1608Metric_Pad1.05x0.95mm_HandSolder" H 3988 7050 50  0001 C CNN
F 3 "~" H 3950 7200 50  0001 C CNN
	1    3950 7200
	1    0    0    -1  
$EndComp
$Comp
L Device:C C12
U 1 1
P 3950 6700
F 0 "C12" H 4065 6746 50  0000 L CNN
F 1 "1u" H 4065 6655 50  0000 L CNN
F 2 "Capacitor_SMD:C_0603_1608Metric_Pad1.05x0.95mm_HandSolder" H 3988 6550 50  0001 C CNN
F 3 "~" H 3950 6700 50  0001 C CNN
	1    3950 6700
	1    0    0    -1  
$EndComp
Wire Wire Line
	3950 6550 3950 6500
Wire Wire Line
	3950 7350 3950 7400
Wire Wire Line
	3550 6500 3950 6500
Wire Wire Line
	3950 7400 3550 7400
Connection ~ 3550 6500
Connection ~ 3550 7400
Wire Wire Line
	3950 6850 3950 6900
Connection ~ 3550 6900
Wire Wire Line
	3550 6900 3550 7000
Wire Wire Line
	3550 6900 3950 6900
Connection ~ 3950 6900
Wire Wire Line
	3950 6900 3950 7050
NoConn ~ 6250 2850
NoConn ~ 8300 2850
NoConn ~ 2450 2850
NoConn ~ 3900 2850
NoConn ~ 4550 4900
NoConn ~ 7950 5000
$Comp
L Device:R_US R?
U 1 1
P 6300 4500
F 0 "R?" H 6232 4454 50  0000 R CNN
F 1 "470k" H 6232 4545 50  0000 R CNN
F 2 "Resistor_SMD:R_0603_1608Metric_Pad1.05x0.95mm_HandSolder" V 6340 4490 50  0001 C CNN
F 3 "~" H 6300 4500 50  0001 C CNN
	1    6300 4500
	1    0    0    1   
$EndComp
Wire Wire Line
	6300 4650 6300 5000
Connection ~ 6300 5000
Wire Wire Line
	6300 5000 6400 5000
$Comp
L power:GND #PWR?
U 1 1
P 6600 4200
F 0 "#PWR?" H 6600 3950 50  0001 C CNN
F 1 "GND" H 6605 4027 50  0000 C CNN
F 2 "" H 6600 4200 50  0001 C CNN
F 3 "" H 6600 4200 50  0001 C CNN
	1    6600 4200
	1    0    0    -1  
$EndComp
Wire Wire Line
	6600 4200 6600 4150
Wire Wire Line
	6600 4150 6300 4150
Wire Wire Line
	6300 4150 6300 4350
Wire Notes Line
	6400 4300 5950 4300
Wire Notes Line
	5950 4300 5950 4700
Wire Notes Line
	5950 4700 6400 4700
Wire Notes Line
	6400 4700 6400 4300
Text Notes 5050 4250 0    50   ~ 0
add to v2 for reference to gnd
$EndSCHEMATC
